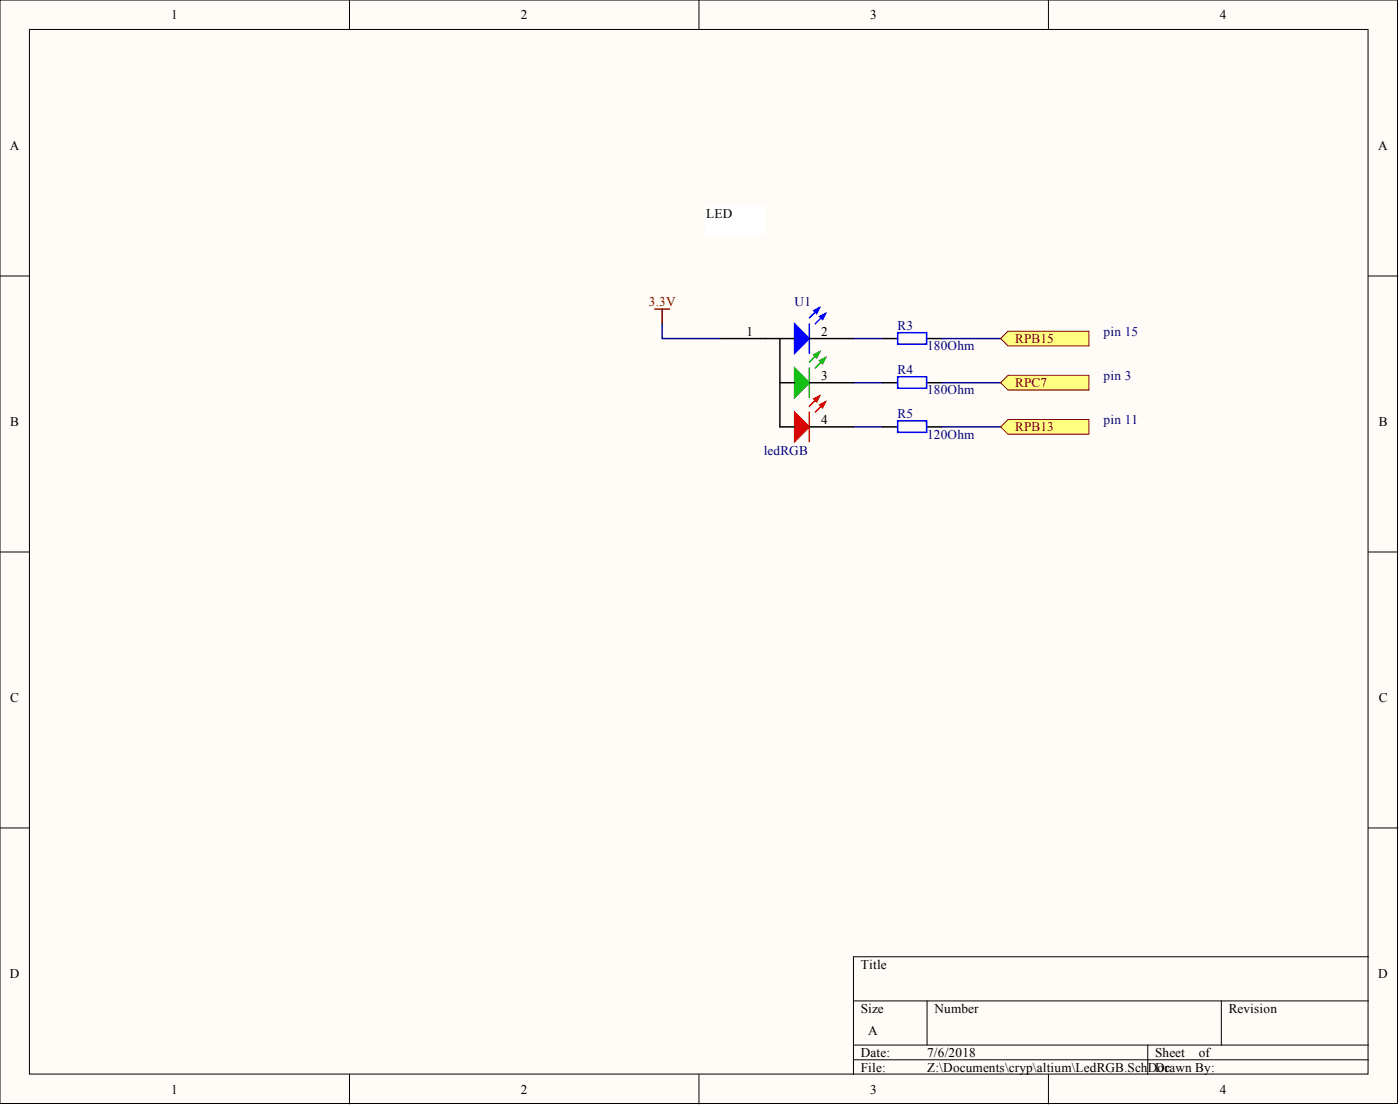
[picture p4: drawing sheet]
<svg xmlns="http://www.w3.org/2000/svg" width="241mm" height="190mm" viewBox="0 0 241 190" stroke-linecap="round" stroke-linejoin="round" font-family="sans-serif">
<g fill="#fffcf8" stroke="#000" stroke-width=".17">
<path d="M0 0h240.9v190.1h-240.9z"/>
<path d="M5.1 5.1h230.7v179.9h-230.7z"/>
</g>
<g fill="none" stroke="#000" stroke-width=".17">
<path d="M60.2 0v5.1M120.5 0v5.1M180.7 0v5.1M0 47.5h5.1M235.9 47.5h5M0 95.1h5.1M235.9 95.1h5M0 142.6h5.1M235.9 142.6h5M147.1 172.4h88.8M159.8 172.4v7.6M210.5 172.4v7.6"/>
<path d="M235.9 164.8h-88.8v20.3M60.2 185.1v5M120.5 185.1v5M147.1 180h88.8M147.1 182.5h88.8M180.7 185.1v5M197.8 180v5.1"/>
</g>
<path d="M114.1 55.8v2.5h10.2M147.1 58.3h5.1M162.3 58.3h10.2M147.1 65.9h5.1M147.1 73.5h5.1M162.3 65.9h10.2M162.3 73.5h10.2" fill="none" stroke="#000080" stroke-width=".25"/>
<path d="M112.9 53.2h2.5M114.1 53.2v2.6" fill="none" stroke="#800000" stroke-width=".25"/>
<path d="M121.7 35.5h10.1v5h-10.1z" fill="#fff" stroke="#fff" stroke-width=".17"/>
<path d="M152.2 58.3h2.5M159.8 58.3h2.5M152.2 65.9h2.5M152.2 73.5h2.5M159.8 65.9h2.5M159.8 73.5h2.5" fill="none" stroke="#000" stroke-width=".25"/>
<path d="M154.7 57.3h5v2h-5zM154.7 64.9h5v2h-5zM154.7 72.5h5v2h-5z" fill="none" stroke="#00f" stroke-width=".25"/>
<g fill="#ffff80" stroke="#800000" stroke-width=".17">
<path d="M172.5 58.3l1.2-1.3h14v2.6h-14z" fill-rule="evenodd"/>
<path d="M172.5 65.9l1.2-1.2h14v2.5h-14z" fill-rule="evenodd"/>
<path d="M172.5 73.5l1.2-1.2h14v2.5h-14z" fill-rule="evenodd"/>
</g>
<g fill="#f00" stroke="#f00" stroke-width=".25">
<path d="M137 71l2.5 2.5-2.5 2.6z"/>
<path d="M141.3 69.7l1-.5-.5 1z"/>
<path d="M140.3 68.7l1-.5-.5 1z"/>
</g>
<path d="M139.5 71v5.1M141.3 68.2l-1.8 1.8M142.3 69.2l-1.8 1.8" fill="none" stroke="#f00" stroke-width=".25"/>
<g fill="#00bf00" stroke="#00bf00" stroke-width=".25">
<path d="M137 63.4l2.5 2.5-2.5 2.6z"/>
<path d="M141.3 62.1l1-.5-.5 1z"/>
<path d="M140.3 61.1l1-.5-.5 1z"/>
</g>
<path d="M139.5 63.4v5.1M141.3 60.6l-1.8 1.8M142.3 61.6l-1.8 1.8" fill="none" stroke="#00bf00" stroke-width=".25"/>
<g fill="#00f" stroke="#00f" stroke-width=".25">
<path d="M137 55.8l2.5 2.5-2.5 2.6z"/>
<path d="M141.3 54.5l1-.5-.5 1z"/>
<path d="M140.3 53.5l1-.5-.5 1z"/>
</g>
<path d="M139.5 55.8v5.1M141.3 53l-1.8 1.8M142.3 54l-1.8 1.8" fill="none" stroke="#00f" stroke-width=".25"/>
<path d="M124.3 58.3h12.7M134.4 58.3v15.2h2.6M139.5 58.3h7.6M134.4 65.9h2.6M139.5 65.9h7.6M139.5 73.5h7.6" fill="none" stroke="#000" stroke-width=".25"/>
<g font-size="2.3">
<text x="29.5" y="3.3">1</text>
<text x="89.8" y="3.3">2</text>
<text x="150" y="3.3">3</text>
<text x="210.3" y="3.3">4</text>
<text x="1.7" y="25.8">A</text>
<text x="237.6" y="25.8">A</text>
<text x="121.7" y="37.5">LED</text>
<text x="128.7" y="57.8">1</text>
<text x="141.5" y="57.8">2</text>
<text x="141.5" y="65.4">3</text>
<text x="1.8" y="73.4">B</text>
<text x="141.5" y="73">4</text>
<text x="237.6" y="73.4">B</text>
<text x="1.8" y="120.9">C</text>
<text x="237.6" y="120.9">C</text>
<text x="148.4" y="166.8">Title</text>
<text x="1.7" y="168.4">D</text>
<text x="237.6" y="168.4">D</text>
<text x="148.4" y="174.4">Size</text>
<text x="149.6" y="178.2">A</text>
<text x="161.1" y="174.4">Number</text>
<text x="211.8" y="174.4">Revision</text>
<text x="148.4" y="182">Date:</text>
<text x="148.4" y="184.6">File:</text>
<text x="159.8" y="182">7/6/2018</text>
<text x="159.8" y="184.6">Z:\Documents\cryp\altium\LedRGB.SchDDrawn By:</text>
<text x="199.1" y="182">Sheet</text>
<text x="199.5" y="184.6">oc</text>
<text x="206.6" y="182">of</text>
<text x="29.5" y="188.4">1</text>
<text x="89.8" y="188.4">2</text>
<text x="150" y="188.4">3</text>
<text x="210.3" y="188.4">4</text>
</g>
<g font-size="2.3" fill="#800000">
<text x="111.8" y="52.7">3.3V</text>
<text x="175" y="59.1">RPB15</text>
<text x="175" y="66.7">RPC7</text>
<text x="175" y="74.3">RPB13</text>
</g>
<g font-size="2.3" fill="#000080">
<text x="137" y="52.7">U1</text>
<text x="154.7" y="56.8">R3</text>
<text x="190.2" y="57.8">pin 15</text>
<text x="154.7" y="64.4">R4</text>
<text x="159.8" y="60.3">180Ohm</text>
<text x="190.2" y="65.4">pin 3</text>
<text x="159.8" y="67.9">180Ohm</text>
<text x="154.7" y="72">R5</text>
<text x="159.8" y="75.6">120Ohm</text>
<text x="190.2" y="73">pin 11</text>
<text x="131.6" y="78.3">ledRGB</text>
</g>
</svg>
